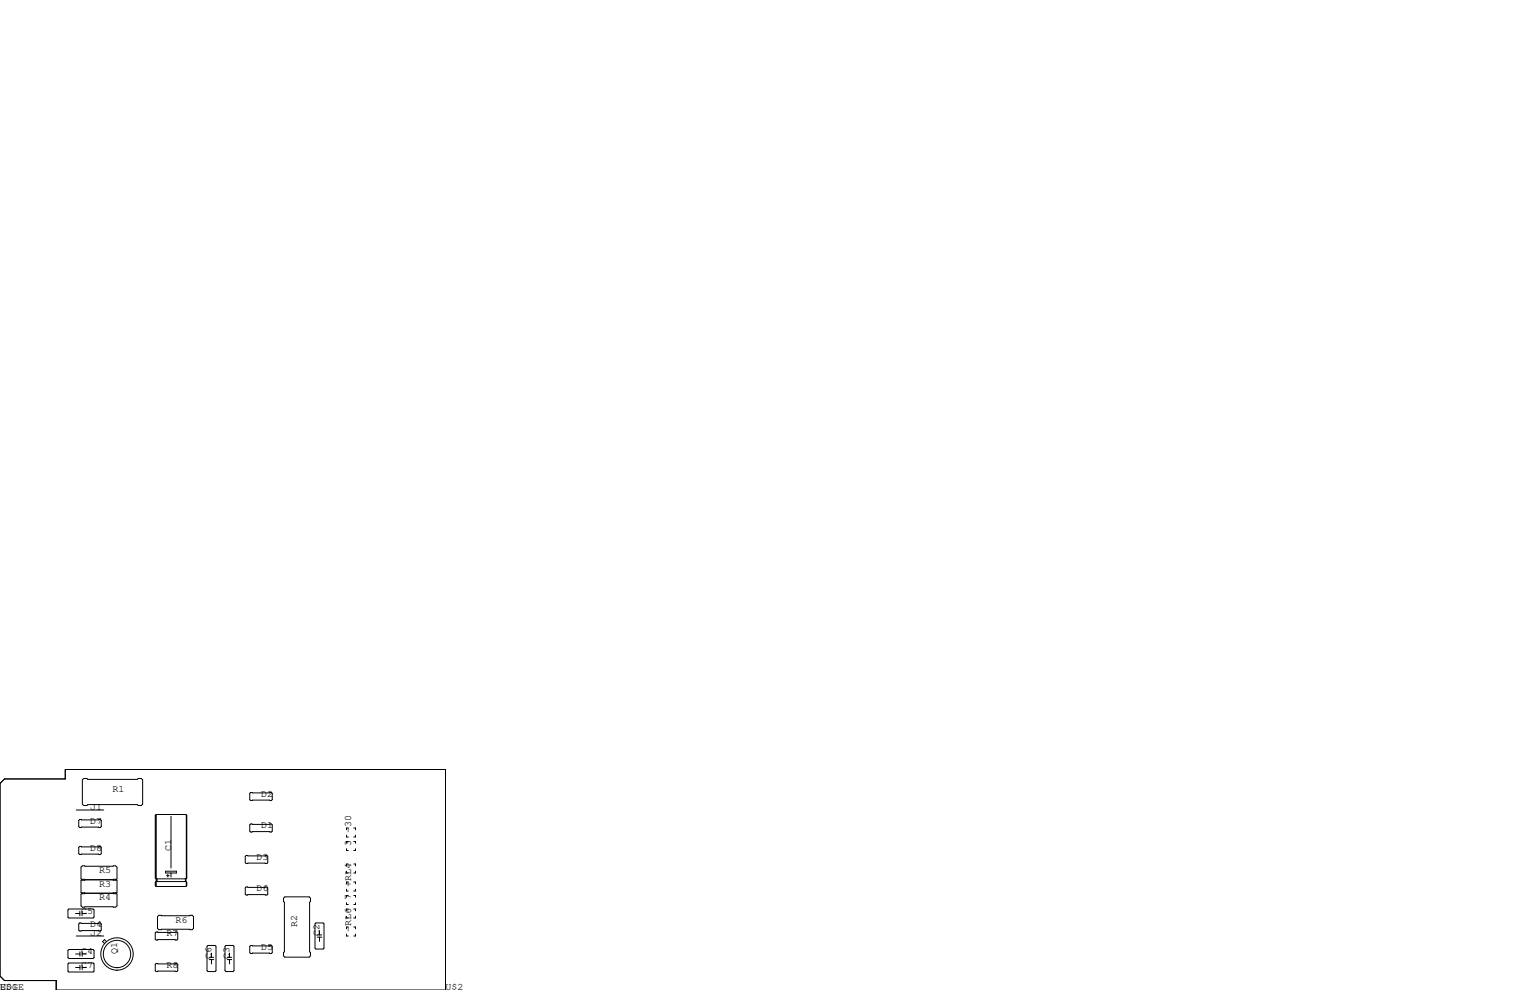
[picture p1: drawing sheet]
<svg xmlns="http://www.w3.org/2000/svg" width="432mm" height="279mm" viewBox="0 0 432 279" stroke-linecap="round" stroke-linejoin="round" font-family="sans-serif">
<g fill="none" stroke="#000" stroke-width=".28">
<path d="M0 221.1l1.3-1.3h17.1v-2.6h107.3v62.2h-109.8v-2.7h-14.6l-1.3-1.2zM21.5 228.6h7.8M22.5 238.9h5.8l.3 .2v1.8l-.3 .3h-5.8l-.3-.3v-1.8zM22.5 231.3h5.8l.3 .2v1.8l-.3 .3h-5.8l-.3-.3v-1.8zM23.2 220.1l.4-.4h.9l.3 .3h13.9l.3-.3h.9l.4 .4v6.8l-.4 .4h-.9l-.3-.2h-13.9l-.3 .2h-.9l-.4-.4zM43.9 230.1v17.7M44.1 229.9l-.3 .2v17.7l.3 .2h8.4M44.1 229.9h8.4l.2 .2v17.7M44.1 229.9v20.3M48.3 230.4v14.6M52.6 230v17.9M52.7 230.1v17.7"/>
<path d="M70.7 223.6h5.9l.2 .3v1.8l-.2 .2h-5.9l-.2-.2v-1.8zM70.7 232.5h5.9l.2 .3v1.8l-.2 .2h-5.9l-.2-.2v-1.8zM97.8 235.7v.5h.5M97.8 239.5v.5h.5M98.3 233.7h-.5v.5M98.3 237.5h-.5v.5M99.8 233.7h.5v.5M99.8 237.5h.5v.5M100.3 235.7v.5h-.5M100.3 239.5v.5h-.5M19.2 256.8l.2-.3h6.9l.2 .3v2l-.2 .3h-6.9l-.2-.3zM21.3 257.8h1.2"/>
<path d="M22.5 257.2v1.2M23.2 257.2v1.2M23.2 257.8h1.2M24 248.3l-.8 .1-.3-.4v-3.3l.3-.4h9.4l.4 .4v3.3l-.4 .4-.7-.1M24 248.3l-.8-.1-.3 .3v3.3l.3 .4 .8-.1M24 252.1l-.8-.1-.3 .3v3.4l.3 .3h9.4l.4-.3v-3.4l-.4-.3-.7 .1M24 252.1h7.9M24 248.3h7.9M31.9 248.3l.7-.1 .4 .3v3.3l-.4 .4-.7-.1M43.9 249v.9M44.2 248.2v.5M44.3 248v.8"/>
<path d="M44.8 258.3h9.4l.4 .4v3.3l-.4 .4h-9.4l-.3-.4v-3.3zM46.7 245.9h3.1v.5h-3.1zM47 247.1h.8M47.4 246.8v.7M48.3 246.4v1.1M52.3 248v.8M52.4 248v.8M52.5 248.8h-8.4l-.3 .2v.9l.3 .3M52.5 248.8l.2 .2M52.6 248.9v1.2M52.7 249v.9l-.2 .3h-8.4M52.7 249v.9"/>
<path d="M52.7 247.8l-.2 .2M69.2 250.6l.3-.3h5.8l.3 .3v1.7l-.3 .3h-5.8l-.3-.3zM69.5 241.4h5.8l.3 .3v1.8l-.3 .2h-5.8l-.3-.2v-1.8zM80.4 253.1h6.8l.4 .4v.9l-.2 .2v14l.2 .3v.8l-.4 .4h-6.8l-.4-.4v-.8l.3-.3v-14l-.3-.2v-.9zM97.8 245.9v.5h.5M97.8 258.6v.5h.5M97.8 251v.5h.5M97.8 254.8v.5h.5M98.3 256.5h-.5v.5M98.3 243.8h-.5v.5M98.3 248.9h-.5v.5M98.3 252.7h-.5v.5"/>
<path d="M99.8 256.5h.5v.5M99.8 243.8h.5v.5M99.8 248.9h.5v.5M99.8 252.7h.5v.5M100.3 245.9v.5h-.5M100.3 258.6v.5h-.5M100.3 251v.5h-.5M100.3 254.8v.5h-.5M19.2 268.2l.2-.2h6.9l.2 .2v2.1l-.2 .2h-6.9l-.2-.2zM19.2 272l.2-.2h6.9l.2 .2v2.1l-.2 .2h-6.9l-.2-.2zM21.3 273h1.3M21.3 269.2h1.3"/>
<path d="M21.5 264.2h7.8M22.5 260.5h5.8l.3 .2v1.8l-.3 .3h-5.8l-.3-.3v-1.8zM22.6 268.6v1.3M22.6 272.4v1.3M23.2 273h1.2M23.2 268.6v1.3M23.2 272.4v1.3M23.2 269.2h1.2M30 265.7l-.5-.5-.5 .5 .5 .6M43.8 272.2l.3-.3h5.8l.3 .3v1.7l-.3 .3h-5.8l-.3-.3zM43.8 263.3l.3-.3h5.8l.3 .3v1.7l-.3 .3h-5.8l-.3-.3zM58.4 267.1l.3-.3h2l.3 .3v6.8l-.3 .3h-2l-.3-.3z"/>
<path d="M59.1 270.8h1.2M59.1 270.2h1.2M59.7 269v1.2M59.7 270.8v1.2M63.5 267.1l.3-.3h2l.2 .3v6.8l-.2 .3h-2l-.3-.3zM64.1 270.8h1.3M64.1 270.2h1.3M64.8 269v1.2M64.8 270.8v1.2M70.5 267.1l.2-.3h5.9l.2 .3v1.8l-.2 .2h-5.9l-.2-.2zM88.9 260.7l.3-.2h2l.2 .2v6.9l-.2 .2h-2l-.3-.2zM89.5 263.9h1.3"/>
<path d="M89.5 264.5h1.3M90.2 262.6v1.3M90.2 264.5v1.2M97.8 263.7v.5h.5M98.3 261.6h-.5v.5M99.8 261.6h.5v.5M100.3 263.7v.5h-.5"/>
<circle cx="33" cy="269.2" r="4.6"/>
<circle cx="33" cy="269.2" r="3.9"/>
</g>
<g font-size="2.8">
<text x="31.7" y="223.5">R1</text>
<text x="73.7" y="224.8">D2</text>
<text x="25.4" y="232.4">D7</text>
<text x="25.4" y="228.6">J1</text>
<text x="73.7" y="233.7">D1</text>
<text x="99.1" y="238.8" transform="rotate(-90 99.1 238.8)">3</text>
<text x="99.1" y="234.9" transform="rotate(-90 99.1 234.9)">-30</text>
<text x="25.4" y="240">D8</text>
<text x="48.3" y="240" transform="rotate(-90 48.3 240)">C1</text>
<text x="72.4" y="242.6">D3</text>
<text x="27.9" y="250.2">R3</text>
<text x="27.9" y="246.4">R5</text>
<text x="72.4" y="251.5">D6</text>
<text x="99.1" y="250.2" transform="rotate(-90 99.1 250.2)">+RL4</text>
<text x="22.9" y="257.8">C5</text>
<text x="27.9" y="254">R4</text>
<text x="99.1" y="254" transform="rotate(-90 99.1 254)">7</text>
<text x="25.4" y="261.6">D4</text>
<text x="49.5" y="260.3">R6</text>
<text x="83.8" y="261.6" transform="rotate(-90 83.8 261.6)">R2</text>
<text x="99.1" y="262.9" transform="rotate(-90 99.1 262.9)">-RL6</text>
<text x="22.9" y="269.2">C4</text>
<text x="25.4" y="264.2">J2</text>
<text x="33" y="269.2" transform="rotate(-90 33 269.2)">Q1</text>
<text x="47" y="264.2">R7</text>
<text x="73.7" y="268">D5</text>
<text x="90.2" y="264.2" transform="rotate(-90 90.2 264.2)">C2</text>
<text x="22.9" y="273">C7</text>
<text x="47" y="273">R8</text>
<text x="59.7" y="270.5" transform="rotate(-90 59.7 270.5)">C6</text>
<text x="64.8" y="270.5" transform="rotate(-90 64.8 270.5)">C3</text>
<text x="0" y="279.4">U$1</text>
<text x="0" y="279.4">EDGE</text>
<text x="125.7" y="279.4">U$2</text>
</g>
</svg>
